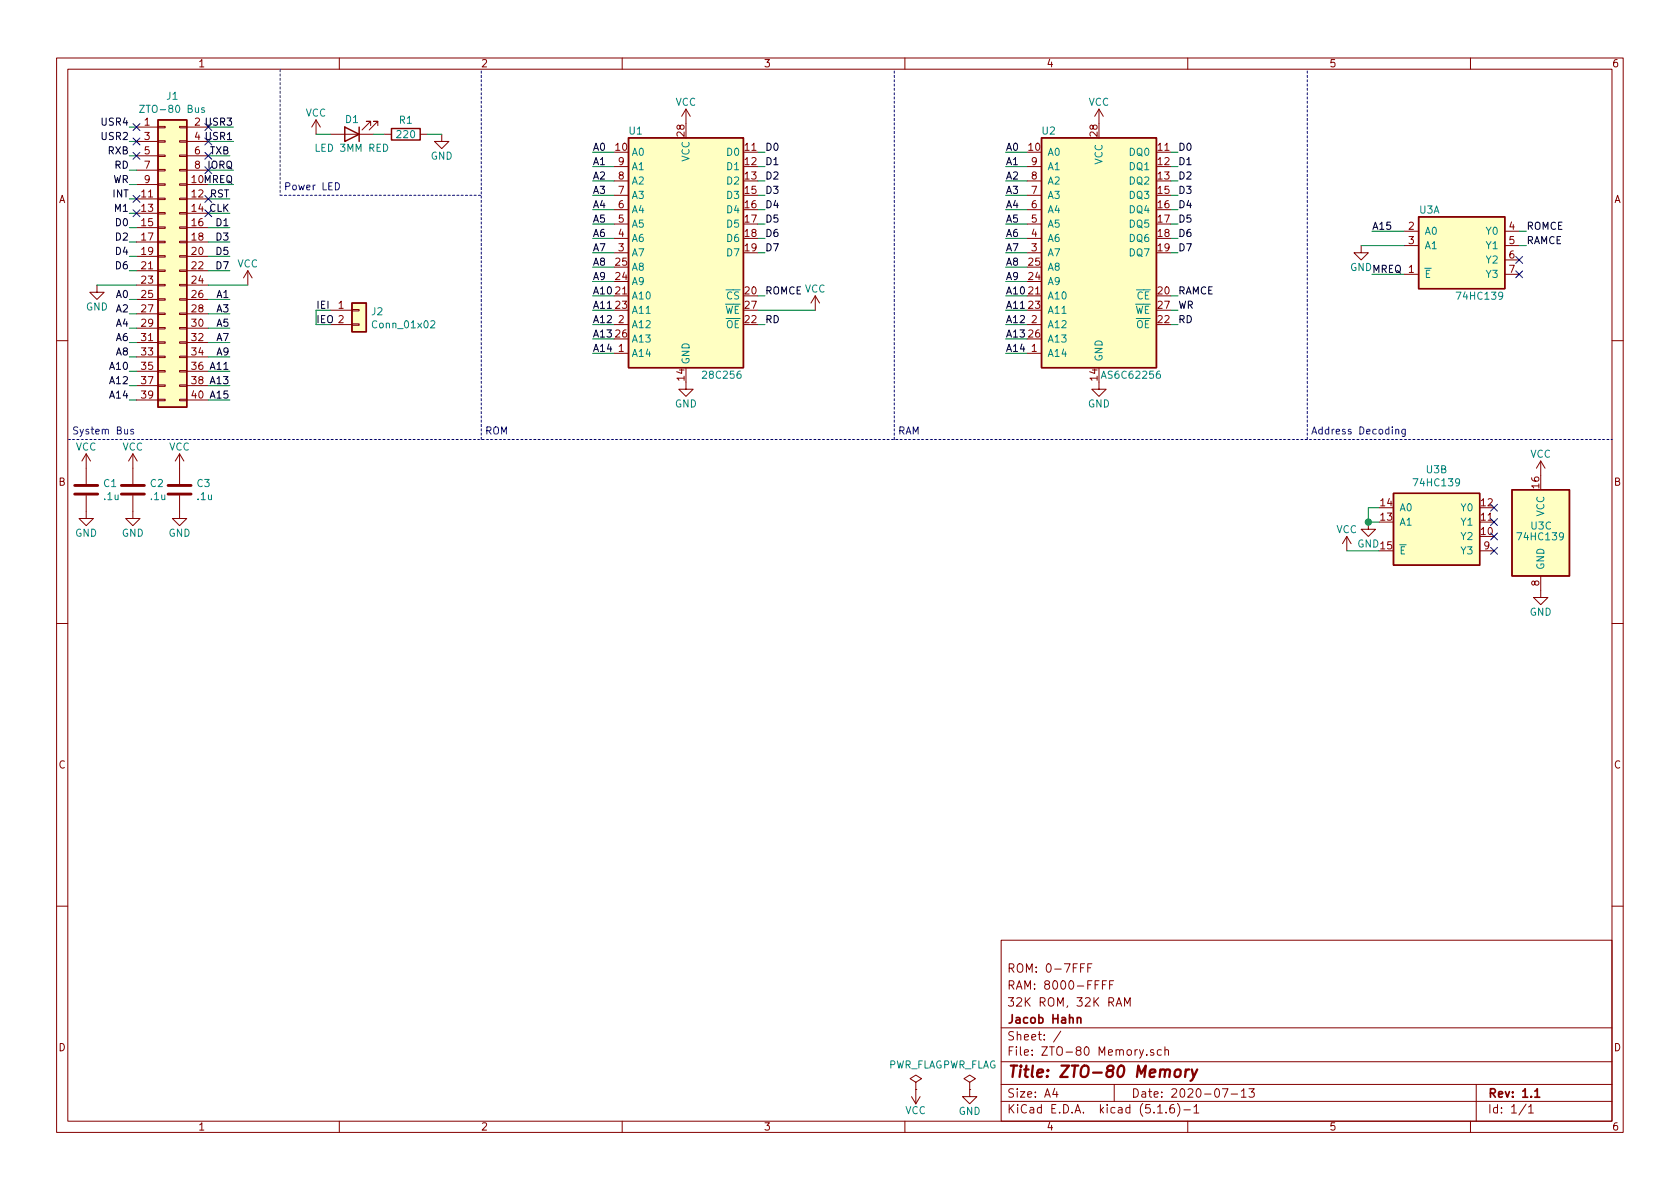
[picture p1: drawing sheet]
EESchema Schematic File Version 4
EELAYER 30 0
EELAYER END
$Descr A4 11693 8268
encoding utf-8
Sheet 1 1
Title "ZTO-80 Memory"
Date "2020-07-13"
Rev "1.1"
Comp "Jacob Hahn"
Comment1 "32K ROM, 32K RAM"
Comment2 "RAM: 8000-FFFF"
Comment3 "ROM: 0-7FFF"
Comment4 ""
$EndDescr
$Comp
L power:PWR_FLAG #FLG01
U 1 1
P 6375 7575
F 0 "#FLG01" H 6375 7650 50  0001 C CNN
F 1 "PWR_FLAG" H 6375 7748 50  0000 C CNN
F 2 "" H 6375 7575 50  0001 C CNN
F 3 "~" H 6375 7575 50  0001 C CNN
	1    6375 7575
	1    0    0    -1  
$EndComp
$Comp
L power:VCC #PWR04
U 1 1
P 6375 7575
F 0 "#PWR04" H 6375 7425 50  0001 C CNN
F 1 "VCC" H 6375 7725 50  0000 C CNN
F 2 "" H 6375 7575 50  0001 C CNN
F 3 "" H 6375 7575 50  0001 C CNN
	1    6375 7575
	-1   0    0    1   
$EndComp
$Comp
L Connector_Generic:Conn_01x02 J2
U 1 1
P 2500 2150
F 0 "J2" H 2580 2142 50  0000 L CNN
F 1 "Conn_01x02" H 2580 2051 50  0000 L CNN
F 2 "Connector_PinHeader_2.54mm:PinHeader_1x02_P2.54mm_Horizontal" H 2500 2150 50  0001 C CNN
F 3 "~" H 2500 2150 50  0001 C CNN
	1    2500 2150
	1    0    0    -1  
$EndComp
Text Label 2200 2150 0    50   ~ 0
IEI
Text Label 2200 2250 0    50   ~ 0
IEO
Wire Wire Line
	2300 2250 2200 2250
$Comp
L Device:LED D1
U 1 1
P 2450 925
F 0 "D1" H 2450 825 50  0000 C CNN
F 1 "LED 3MM RED" H 2450 1025 50  0000 C CNN
F 2 "LED_THT:LED_D3.0mm" H 2450 925 50  0001 C CNN
F 3 "~" H 2450 925 50  0001 C CNN
	1    2450 925 
	-1   0    0    1   
$EndComp
$Comp
L power:VCC #PWR03
U 1 1
P 2200 925
F 0 "#PWR03" H 2200 775 50  0001 C CNN
F 1 "VCC" H 2200 1075 50  0000 C CNN
F 2 "" H 2200 925 50  0001 C CNN
F 3 "" H 2200 925 50  0001 C CNN
	1    2200 925 
	1    0    0    -1  
$EndComp
Wire Wire Line
	2200 925  2300 925 
$Comp
L Device:R R1
U 1 1
P 2825 925
F 0 "R1" V 2725 925 50  0000 C CNN
F 1 "220" V 2825 925 50  0000 C CNN
F 2 "Resistor_SMD:R_0805_2012Metric_Pad1.15x1.40mm_HandSolder" V 2755 925 50  0001 C CNN
F 3 "~" H 2825 925 50  0001 C CNN
	1    2825 925 
	0    1    1    0   
$EndComp
Wire Wire Line
	2600 925  2675 925 
$Comp
L power:GND #PWR06
U 1 1
P 3075 925
F 0 "#PWR06" H 3075 675 50  0001 C CNN
F 1 "GND" H 3075 775 50  0000 C CNN
F 2 "" H 3075 925 50  0001 C CNN
F 3 "" H 3075 925 50  0001 C CNN
	1    3075 925 
	1    0    0    -1  
$EndComp
Wire Wire Line
	2975 925  3075 925 
Wire Wire Line
	2200 2150 2300 2150
Wire Notes Line
	3350 3050 3350 475 
Wire Notes Line
	1950 475  1950 1350
Wire Notes Line
	1950 1350 3350 1350
Text Notes 1975 1325 0    50   ~ 0
Power LED
Text Notes 500  3025 0    50   ~ 0
System Bus
$Comp
L power:GND #PWR05
U 1 1
P 6750 7575
F 0 "#PWR05" H 6750 7325 50  0001 C CNN
F 1 "GND" H 6750 7425 50  0000 C CNN
F 2 "" H 6750 7575 50  0001 C CNN
F 3 "" H 6750 7575 50  0001 C CNN
	1    6750 7575
	1    0    0    -1  
$EndComp
$Comp
L power:PWR_FLAG #FLG02
U 1 1
P 6750 7575
F 0 "#FLG02" H 6750 7650 50  0001 C CNN
F 1 "PWR_FLAG" H 6750 7748 50  0000 C CNN
F 2 "" H 6750 7575 50  0001 C CNN
F 3 "~" H 6750 7575 50  0001 C CNN
	1    6750 7575
	1    0    0    -1  
$EndComp
Wire Notes Line
	6225 3050 6225 475 
$Comp
L EEPROM:28C256 U1
U 1 1
P 4675 1950
F 0 "U1" H 4425 3000 50  0000 C CNN
F 1 "28C256" H 5025 1300 50  0000 C CNN
F 2 "Package_DIP:DIP-28_W15.24mm" H 4675 1950 50  0001 C CNN
F 3 "http://ww1.microchip.com/downloads/en/DeviceDoc/doc0006.pdf" H 4675 1950 50  0001 C CNN
	1    4675 1950
	1    0    0    -1  
$EndComp
$Comp
L power:VCC #PWR013
U 1 1
P 4775 850
F 0 "#PWR013" H 4775 700 50  0001 C CNN
F 1 "VCC" H 4775 1000 50  0000 C CNN
F 2 "" H 4775 850 50  0001 C CNN
F 3 "" H 4775 850 50  0001 C CNN
	1    4775 850 
	1    0    0    -1  
$EndComp
$Comp
L power:GND #PWR014
U 1 1
P 4775 2650
F 0 "#PWR014" H 4775 2400 50  0001 C CNN
F 1 "GND" H 4775 2500 50  0000 C CNN
F 2 "" H 4775 2650 50  0001 C CNN
F 3 "" H 4775 2650 50  0001 C CNN
	1    4775 2650
	1    0    0    -1  
$EndComp
Text Label 4125 1050 0    50   ~ 0
A0
Text Label 4125 1150 0    50   ~ 0
A1
Text Label 4125 1250 0    50   ~ 0
A2
Text Label 4125 1350 0    50   ~ 0
A3
Text Label 4125 1450 0    50   ~ 0
A4
Text Label 4125 1550 0    50   ~ 0
A5
Text Label 4125 1650 0    50   ~ 0
A6
Text Label 4125 1750 0    50   ~ 0
A7
Text Label 4125 1850 0    50   ~ 0
A8
Text Label 4125 1950 0    50   ~ 0
A9
Text Label 4125 2050 0    50   ~ 0
A10
Text Label 4125 2150 0    50   ~ 0
A11
Text Label 4125 2250 0    50   ~ 0
A12
Text Label 4125 2350 0    50   ~ 0
A13
Text Label 4125 2450 0    50   ~ 0
A14
Wire Wire Line
	4125 1050 4275 1050
Wire Wire Line
	4125 1150 4275 1150
Wire Wire Line
	4125 1250 4275 1250
Wire Wire Line
	4125 1350 4275 1350
Wire Wire Line
	4125 1450 4275 1450
Wire Wire Line
	4125 1550 4275 1550
Wire Wire Line
	4125 1650 4275 1650
Wire Wire Line
	4125 1750 4275 1750
Wire Wire Line
	4125 1850 4275 1850
Wire Wire Line
	4125 1950 4275 1950
Wire Wire Line
	4125 2050 4275 2050
Wire Wire Line
	4125 2150 4275 2150
Wire Wire Line
	4125 2250 4275 2250
Wire Wire Line
	4125 2350 4275 2350
Wire Wire Line
	4125 2450 4275 2450
Text Label 5325 1050 0    50   ~ 0
D0
Text Label 5325 1150 0    50   ~ 0
D1
Text Label 5325 1250 0    50   ~ 0
D2
Text Label 5325 1350 0    50   ~ 0
D3
Text Label 5325 1450 0    50   ~ 0
D4
Text Label 5325 1550 0    50   ~ 0
D5
Text Label 5325 1650 0    50   ~ 0
D6
Text Label 5325 1750 0    50   ~ 0
D7
Wire Wire Line
	5275 1050 5325 1050
Wire Wire Line
	5275 1150 5325 1150
Wire Wire Line
	5275 1250 5325 1250
Wire Wire Line
	5275 1350 5325 1350
Wire Wire Line
	5275 1450 5325 1450
Wire Wire Line
	5275 1550 5325 1550
Wire Wire Line
	5275 1650 5325 1650
Wire Wire Line
	5275 1750 5325 1750
Text Notes 3375 3025 0    50   ~ 0
ROM
Text Label 5325 2250 0    50   ~ 0
RD
Wire Wire Line
	5275 2250 5325 2250
Text Label 5325 2050 0    50   ~ 0
ROMCE
Wire Wire Line
	5275 2050 5325 2050
$Comp
L power:VCC #PWR015
U 1 1
P 5675 2150
F 0 "#PWR015" H 5675 2000 50  0001 C CNN
F 1 "VCC" H 5675 2300 50  0000 C CNN
F 2 "" H 5675 2150 50  0001 C CNN
F 3 "" H 5675 2150 50  0001 C CNN
	1    5675 2150
	1    0    0    -1  
$EndComp
Wire Wire Line
	5275 2150 5675 2150
Wire Notes Line
	9100 3050 9100 475 
$Comp
L RAM:AS6C62256 U2
U 1 1
P 7650 1750
F 0 "U2" H 7300 2600 50  0000 C CNN
F 1 "AS6C62256" H 7875 900 50  0000 C CNN
F 2 "Package_DIP:DIP-28_W15.24mm" H 7650 450 50  0001 C CNN
F 3 "" H 7200 2650 50  0001 C CNN
	1    7650 1750
	1    0    0    -1  
$EndComp
$Comp
L power:GND #PWR017
U 1 1
P 7650 2650
F 0 "#PWR017" H 7650 2400 50  0001 C CNN
F 1 "GND" H 7650 2500 50  0000 C CNN
F 2 "" H 7650 2650 50  0001 C CNN
F 3 "" H 7650 2650 50  0001 C CNN
	1    7650 2650
	1    0    0    -1  
$EndComp
$Comp
L power:VCC #PWR016
U 1 1
P 7650 850
F 0 "#PWR016" H 7650 700 50  0001 C CNN
F 1 "VCC" H 7650 1000 50  0000 C CNN
F 2 "" H 7650 850 50  0001 C CNN
F 3 "" H 7650 850 50  0001 C CNN
	1    7650 850 
	1    0    0    -1  
$EndComp
Text Label 7000 1050 0    50   ~ 0
A0
Text Label 7000 1150 0    50   ~ 0
A1
Text Label 7000 1250 0    50   ~ 0
A2
Text Label 7000 1350 0    50   ~ 0
A3
Text Label 7000 1450 0    50   ~ 0
A4
Text Label 7000 1550 0    50   ~ 0
A5
Text Label 7000 1650 0    50   ~ 0
A6
Text Label 7000 1750 0    50   ~ 0
A7
Text Label 7000 1850 0    50   ~ 0
A8
Text Label 7000 1950 0    50   ~ 0
A9
Text Label 7000 2050 0    50   ~ 0
A10
Text Label 7000 2150 0    50   ~ 0
A11
Text Label 7000 2250 0    50   ~ 0
A12
Text Label 7000 2350 0    50   ~ 0
A13
Text Label 7000 2450 0    50   ~ 0
A14
Wire Wire Line
	7000 1050 7150 1050
Wire Wire Line
	7000 1150 7150 1150
Wire Wire Line
	7000 1250 7150 1250
Wire Wire Line
	7000 1350 7150 1350
Wire Wire Line
	7000 1450 7150 1450
Wire Wire Line
	7000 1550 7150 1550
Wire Wire Line
	7000 1650 7150 1650
Wire Wire Line
	7000 1750 7150 1750
Wire Wire Line
	7000 1850 7150 1850
Wire Wire Line
	7000 1950 7150 1950
Wire Wire Line
	7000 2050 7150 2050
Wire Wire Line
	7000 2150 7150 2150
Wire Wire Line
	7000 2250 7150 2250
Wire Wire Line
	7000 2350 7150 2350
Wire Wire Line
	7000 2450 7150 2450
Text Label 8200 1050 0    50   ~ 0
D0
Text Label 8200 1150 0    50   ~ 0
D1
Text Label 8200 1250 0    50   ~ 0
D2
Text Label 8200 1350 0    50   ~ 0
D3
Text Label 8200 1450 0    50   ~ 0
D4
Text Label 8200 1550 0    50   ~ 0
D5
Text Label 8200 1650 0    50   ~ 0
D6
Text Label 8200 1750 0    50   ~ 0
D7
Wire Wire Line
	8150 1050 8200 1050
Wire Wire Line
	8150 1150 8200 1150
Wire Wire Line
	8150 1250 8200 1250
Wire Wire Line
	8150 1350 8200 1350
Wire Wire Line
	8150 1450 8200 1450
Wire Wire Line
	8150 1550 8200 1550
Wire Wire Line
	8150 1650 8200 1650
Wire Wire Line
	8150 1750 8200 1750
Text Label 8200 2050 0    50   ~ 0
RAMCE
Wire Wire Line
	8150 2050 8200 2050
Text Label 8200 2150 0    50   ~ 0
WR
Wire Wire Line
	8200 2150 8150 2150
Text Label 8200 2250 0    50   ~ 0
RD
Wire Wire Line
	8150 2250 8200 2250
Wire Notes Line
	475  3050 11225 3050
Text Notes 6250 3025 0    50   ~ 0
RAM
Text Notes 9125 3025 0    50   ~ 0
Address Decoding
$Comp
L 74HCxx:74HC139 U3
U 1 1
P 10175 1750
F 0 "U3" H 9950 2050 50  0000 C CNN
F 1 "74HC139" H 10300 1450 50  0000 C CNN
F 2 "Package_DIP:DIP-16_W7.62mm" H 9375 1450 50  0001 C CNN
F 3 "https://assets.nexperia.com/documents/data-sheet/74HC_HCT139.pdf" H 9375 1450 50  0001 C CNN
	1    10175 1750
	1    0    0    -1  
$EndComp
Text Label 9550 1900 0    50   ~ 0
MREQ
Wire Wire Line
	9550 1900 9775 1900
Text Label 9550 1600 0    50   ~ 0
A15
Wire Wire Line
	9550 1600 9775 1600
$Comp
L power:GND #PWR019
U 1 1
P 9475 1700
F 0 "#PWR019" H 9475 1450 50  0001 C CNN
F 1 "GND" H 9475 1550 50  0000 C CNN
F 2 "" H 9475 1700 50  0001 C CNN
F 3 "" H 9475 1700 50  0001 C CNN
	1    9475 1700
	1    0    0    -1  
$EndComp
Wire Wire Line
	9475 1700 9775 1700
Text Label 10625 1600 0    50   ~ 0
ROMCE
Wire Wire Line
	10575 1600 10625 1600
Wire Wire Line
	10575 1700 10625 1700
Text Label 10625 1700 0    50   ~ 0
RAMCE
NoConn ~ 10575 1800
NoConn ~ 10575 1900
$Comp
L 74HCxx:74HC139 U3
U 2 1
P 10000 3675
F 0 "U3" H 10000 4092 50  0000 C CNN
F 1 "74HC139" H 10000 4001 50  0000 C CNN
F 2 "Package_DIP:DIP-16_W7.62mm" H 9200 3375 50  0001 C CNN
F 3 "https://assets.nexperia.com/documents/data-sheet/74HC_HCT139.pdf" H 9200 3375 50  0001 C CNN
	2    10000 3675
	1    0    0    -1  
$EndComp
$Comp
L 74HCxx:74HC139 U3
U 3 1
P 10725 3700
F 0 "U3" H 10650 3750 50  0000 L CNN
F 1 "74HC139" H 10550 3675 50  0000 L CNN
F 2 "Package_DIP:DIP-16_W7.62mm" H 9925 3400 50  0001 C CNN
F 3 "https://assets.nexperia.com/documents/data-sheet/74HC_HCT139.pdf" H 9925 3400 50  0001 C CNN
	3    10725 3700
	1    0    0    -1  
$EndComp
NoConn ~ 10400 3525
NoConn ~ 10400 3625
NoConn ~ 10400 3725
NoConn ~ 10400 3825
$Comp
L power:VCC #PWR018
U 1 1
P 9375 3825
F 0 "#PWR018" H 9375 3675 50  0001 C CNN
F 1 "VCC" H 9375 3975 50  0000 C CNN
F 2 "" H 9375 3825 50  0001 C CNN
F 3 "" H 9375 3825 50  0001 C CNN
	1    9375 3825
	1    0    0    -1  
$EndComp
$Comp
L power:GND #PWR020
U 1 1
P 9525 3625
F 0 "#PWR020" H 9525 3375 50  0001 C CNN
F 1 "GND" H 9525 3475 50  0000 C CNN
F 2 "" H 9525 3625 50  0001 C CNN
F 3 "" H 9525 3625 50  0001 C CNN
	1    9525 3625
	1    0    0    -1  
$EndComp
Wire Wire Line
	9525 3625 9525 3525
Wire Wire Line
	9525 3525 9600 3525
Wire Wire Line
	9600 3625 9525 3625
Connection ~ 9525 3625
Wire Wire Line
	9375 3825 9600 3825
$Comp
L power:VCC #PWR021
U 1 1
P 10725 3300
F 0 "#PWR021" H 10725 3150 50  0001 C CNN
F 1 "VCC" H 10725 3450 50  0000 C CNN
F 2 "" H 10725 3300 50  0001 C CNN
F 3 "" H 10725 3300 50  0001 C CNN
	1    10725 3300
	1    0    0    -1  
$EndComp
$Comp
L power:GND #PWR022
U 1 1
P 10725 4100
F 0 "#PWR022" H 10725 3850 50  0001 C CNN
F 1 "GND" H 10725 3950 50  0000 C CNN
F 2 "" H 10725 4100 50  0001 C CNN
F 3 "" H 10725 4100 50  0001 C CNN
	1    10725 4100
	1    0    0    -1  
$EndComp
$Comp
L Device:C C1
U 1 1
P 600 3400
F 0 "C1" H 715 3446 50  0000 L CNN
F 1 ".1u" H 715 3355 50  0000 L CNN
F 2 "Capacitor_SMD:C_0805_2012Metric_Pad1.15x1.40mm_HandSolder" H 638 3250 50  0001 C CNN
F 3 "~" H 600 3400 50  0001 C CNN
	1    600  3400
	1    0    0    -1  
$EndComp
$Comp
L Device:C C2
U 1 1
P 925 3400
F 0 "C2" H 1040 3446 50  0000 L CNN
F 1 ".1u" H 1040 3355 50  0000 L CNN
F 2 "Capacitor_SMD:C_0805_2012Metric_Pad1.15x1.40mm_HandSolder" H 963 3250 50  0001 C CNN
F 3 "~" H 925 3400 50  0001 C CNN
	1    925  3400
	1    0    0    -1  
$EndComp
$Comp
L Device:C C3
U 1 1
P 1250 3400
F 0 "C3" H 1365 3446 50  0000 L CNN
F 1 ".1u" H 1365 3355 50  0000 L CNN
F 2 "Capacitor_SMD:C_0805_2012Metric_Pad1.15x1.40mm_HandSolder" H 1288 3250 50  0001 C CNN
F 3 "~" H 1250 3400 50  0001 C CNN
	1    1250 3400
	1    0    0    -1  
$EndComp
$Comp
L power:VCC #PWR07
U 1 1
P 600 3250
F 0 "#PWR07" H 600 3100 50  0001 C CNN
F 1 "VCC" H 600 3400 50  0000 C CNN
F 2 "" H 600 3250 50  0001 C CNN
F 3 "" H 600 3250 50  0001 C CNN
	1    600  3250
	1    0    0    -1  
$EndComp
$Comp
L power:VCC #PWR09
U 1 1
P 925 3250
F 0 "#PWR09" H 925 3100 50  0001 C CNN
F 1 "VCC" H 925 3400 50  0000 C CNN
F 2 "" H 925 3250 50  0001 C CNN
F 3 "" H 925 3250 50  0001 C CNN
	1    925  3250
	1    0    0    -1  
$EndComp
$Comp
L power:VCC #PWR011
U 1 1
P 1250 3250
F 0 "#PWR011" H 1250 3100 50  0001 C CNN
F 1 "VCC" H 1250 3400 50  0000 C CNN
F 2 "" H 1250 3250 50  0001 C CNN
F 3 "" H 1250 3250 50  0001 C CNN
	1    1250 3250
	1    0    0    -1  
$EndComp
$Comp
L power:GND #PWR08
U 1 1
P 600 3550
F 0 "#PWR08" H 600 3300 50  0001 C CNN
F 1 "GND" H 600 3400 50  0000 C CNN
F 2 "" H 600 3550 50  0001 C CNN
F 3 "" H 600 3550 50  0001 C CNN
	1    600  3550
	1    0    0    -1  
$EndComp
$Comp
L power:GND #PWR010
U 1 1
P 925 3550
F 0 "#PWR010" H 925 3300 50  0001 C CNN
F 1 "GND" H 925 3400 50  0000 C CNN
F 2 "" H 925 3550 50  0001 C CNN
F 3 "" H 925 3550 50  0001 C CNN
	1    925  3550
	1    0    0    -1  
$EndComp
$Comp
L power:GND #PWR012
U 1 1
P 1250 3550
F 0 "#PWR012" H 1250 3300 50  0001 C CNN
F 1 "GND" H 1250 3400 50  0000 C CNN
F 2 "" H 1250 3550 50  0001 C CNN
F 3 "" H 1250 3550 50  0001 C CNN
	1    1250 3550
	1    0    0    -1  
$EndComp
Wire Wire Line
	2200 2250 2200 2150
Wire Wire Line
	1600 1075 1450 1075
Wire Wire Line
	1625 975  1450 975 
Wire Wire Line
	1625 875  1450 875 
Wire Wire Line
	1450 2775 1600 2775
Wire Wire Line
	1450 2675 1600 2675
Wire Wire Line
	1450 2575 1600 2575
Wire Wire Line
	1450 2475 1600 2475
Wire Wire Line
	1450 2375 1600 2375
Wire Wire Line
	1450 2275 1600 2275
Wire Wire Line
	1450 2175 1600 2175
Wire Wire Line
	1450 2075 1600 2075
Wire Wire Line
	1450 1875 1600 1875
Wire Wire Line
	1450 1775 1600 1775
Wire Wire Line
	1450 1675 1600 1675
Wire Wire Line
	1450 1575 1600 1575
Wire Wire Line
	1450 1475 1600 1475
Wire Wire Line
	1450 1375 1600 1375
Text Label 900  2075 2    50   ~ 0
A0
Text Label 1600 2075 2    50   ~ 0
A1
Text Label 900  2175 2    50   ~ 0
A2
Text Label 1600 2175 2    50   ~ 0
A3
Text Label 900  2275 2    50   ~ 0
A4
Text Label 1600 2275 2    50   ~ 0
A5
Text Label 900  2375 2    50   ~ 0
A6
Text Label 1600 2375 2    50   ~ 0
A7
Text Label 900  2475 2    50   ~ 0
A8
Text Label 1600 2475 2    50   ~ 0
A9
Text Label 900  2575 2    50   ~ 0
A10
Text Label 1600 2575 2    50   ~ 0
A11
Text Label 900  2675 2    50   ~ 0
A12
Text Label 1600 2675 2    50   ~ 0
A13
Text Label 900  2775 2    50   ~ 0
A14
Text Label 1600 2775 2    50   ~ 0
A15
$Comp
L power:VCC #PWR02
U 1 1
P 1725 1975
F 0 "#PWR02" H 1725 1825 50  0001 C CNN
F 1 "VCC" H 1725 2125 50  0000 C CNN
F 2 "" H 1725 1975 50  0001 C CNN
F 3 "" H 1725 1975 50  0001 C CNN
	1    1725 1975
	1    0    0    -1  
$EndComp
Wire Wire Line
	1725 1975 1450 1975
$Comp
L power:GND #PWR01
U 1 1
P 675 1975
F 0 "#PWR01" H 675 1725 50  0001 C CNN
F 1 "GND" H 675 1825 50  0000 C CNN
F 2 "" H 675 1975 50  0001 C CNN
F 3 "" H 675 1975 50  0001 C CNN
	1    675  1975
	1    0    0    -1  
$EndComp
Wire Wire Line
	950  2775 900  2775
Wire Wire Line
	950  2675 900  2675
Wire Wire Line
	950  2575 900  2575
Wire Wire Line
	950  2475 900  2475
Wire Wire Line
	950  2375 900  2375
Wire Wire Line
	950  2275 900  2275
Wire Wire Line
	950  2175 900  2175
Wire Wire Line
	950  2075 900  2075
Wire Wire Line
	950  1875 900  1875
Wire Wire Line
	950  1775 900  1775
Wire Wire Line
	950  1675 900  1675
Wire Wire Line
	950  1575 900  1575
Wire Wire Line
	950  1475 900  1475
Wire Wire Line
	950  1375 900  1375
Wire Wire Line
	950  1275 900  1275
Wire Wire Line
	950  1175 900  1175
Wire Wire Line
	950  1075 900  1075
Wire Wire Line
	950  975  900  975 
Wire Wire Line
	950  875  900  875 
Wire Wire Line
	950  1975 675  1975
Text Label 1600 1575 2    50   ~ 0
D1
Text Label 900  1675 2    50   ~ 0
D2
Text Label 1600 1675 2    50   ~ 0
D3
Text Label 900  1775 2    50   ~ 0
D4
Text Label 900  1875 2    50   ~ 0
D6
Text Label 1600 1875 2    50   ~ 0
D7
Text Label 900  1575 2    50   ~ 0
D0
Text Label 1600 1775 2    50   ~ 0
D5
Text Label 1600 1475 2    50   ~ 0
CLK
Text Label 900  1475 2    50   ~ 0
M1
Text Label 1600 1375 2    50   ~ 0
RST
Text Label 900  1375 2    50   ~ 0
INT
Text Label 1625 1275 2    50   ~ 0
MREQ
Wire Wire Line
	1625 1275 1450 1275
Text Label 900  1275 2    50   ~ 0
WR
Text Label 1625 1175 2    50   ~ 0
IORQ
Wire Wire Line
	1625 1175 1450 1175
Text Label 900  1175 2    50   ~ 0
RD
Text Label 1600 1075 2    50   ~ 0
TXB
Text Label 900  1075 2    50   ~ 0
RXB
Text Label 900  975  2    50   ~ 0
USR2
Text Label 1625 875  2    50   ~ 0
USR3
Text Label 900  875  2    50   ~ 0
USR4
Text Label 1625 975  2    50   ~ 0
USR1
$Comp
L Connector_Generic:Conn_02x20_Odd_Even J1
U 1 1
P 1150 1775
F 0 "J1" H 1200 2892 50  0000 C CNN
F 1 "ZTO-80 Bus" H 1200 2801 50  0000 C CNN
F 2 "Connector_PinHeader_2.54mm:PinHeader_2x20_P2.54mm_Horizontal" H 1150 1775 50  0001 C CNN
F 3 "~" H 1150 1775 50  0001 C CNN
	1    1150 1775
	1    0    0    -1  
$EndComp
NoConn ~ 1450 875 
NoConn ~ 1450 975 
NoConn ~ 1450 1075
NoConn ~ 1450 1175
NoConn ~ 950  1075
NoConn ~ 950  975 
NoConn ~ 950  875 
NoConn ~ 1450 1375
NoConn ~ 1450 1475
NoConn ~ 950  1375
NoConn ~ 950  1475
$EndSCHEMATC
